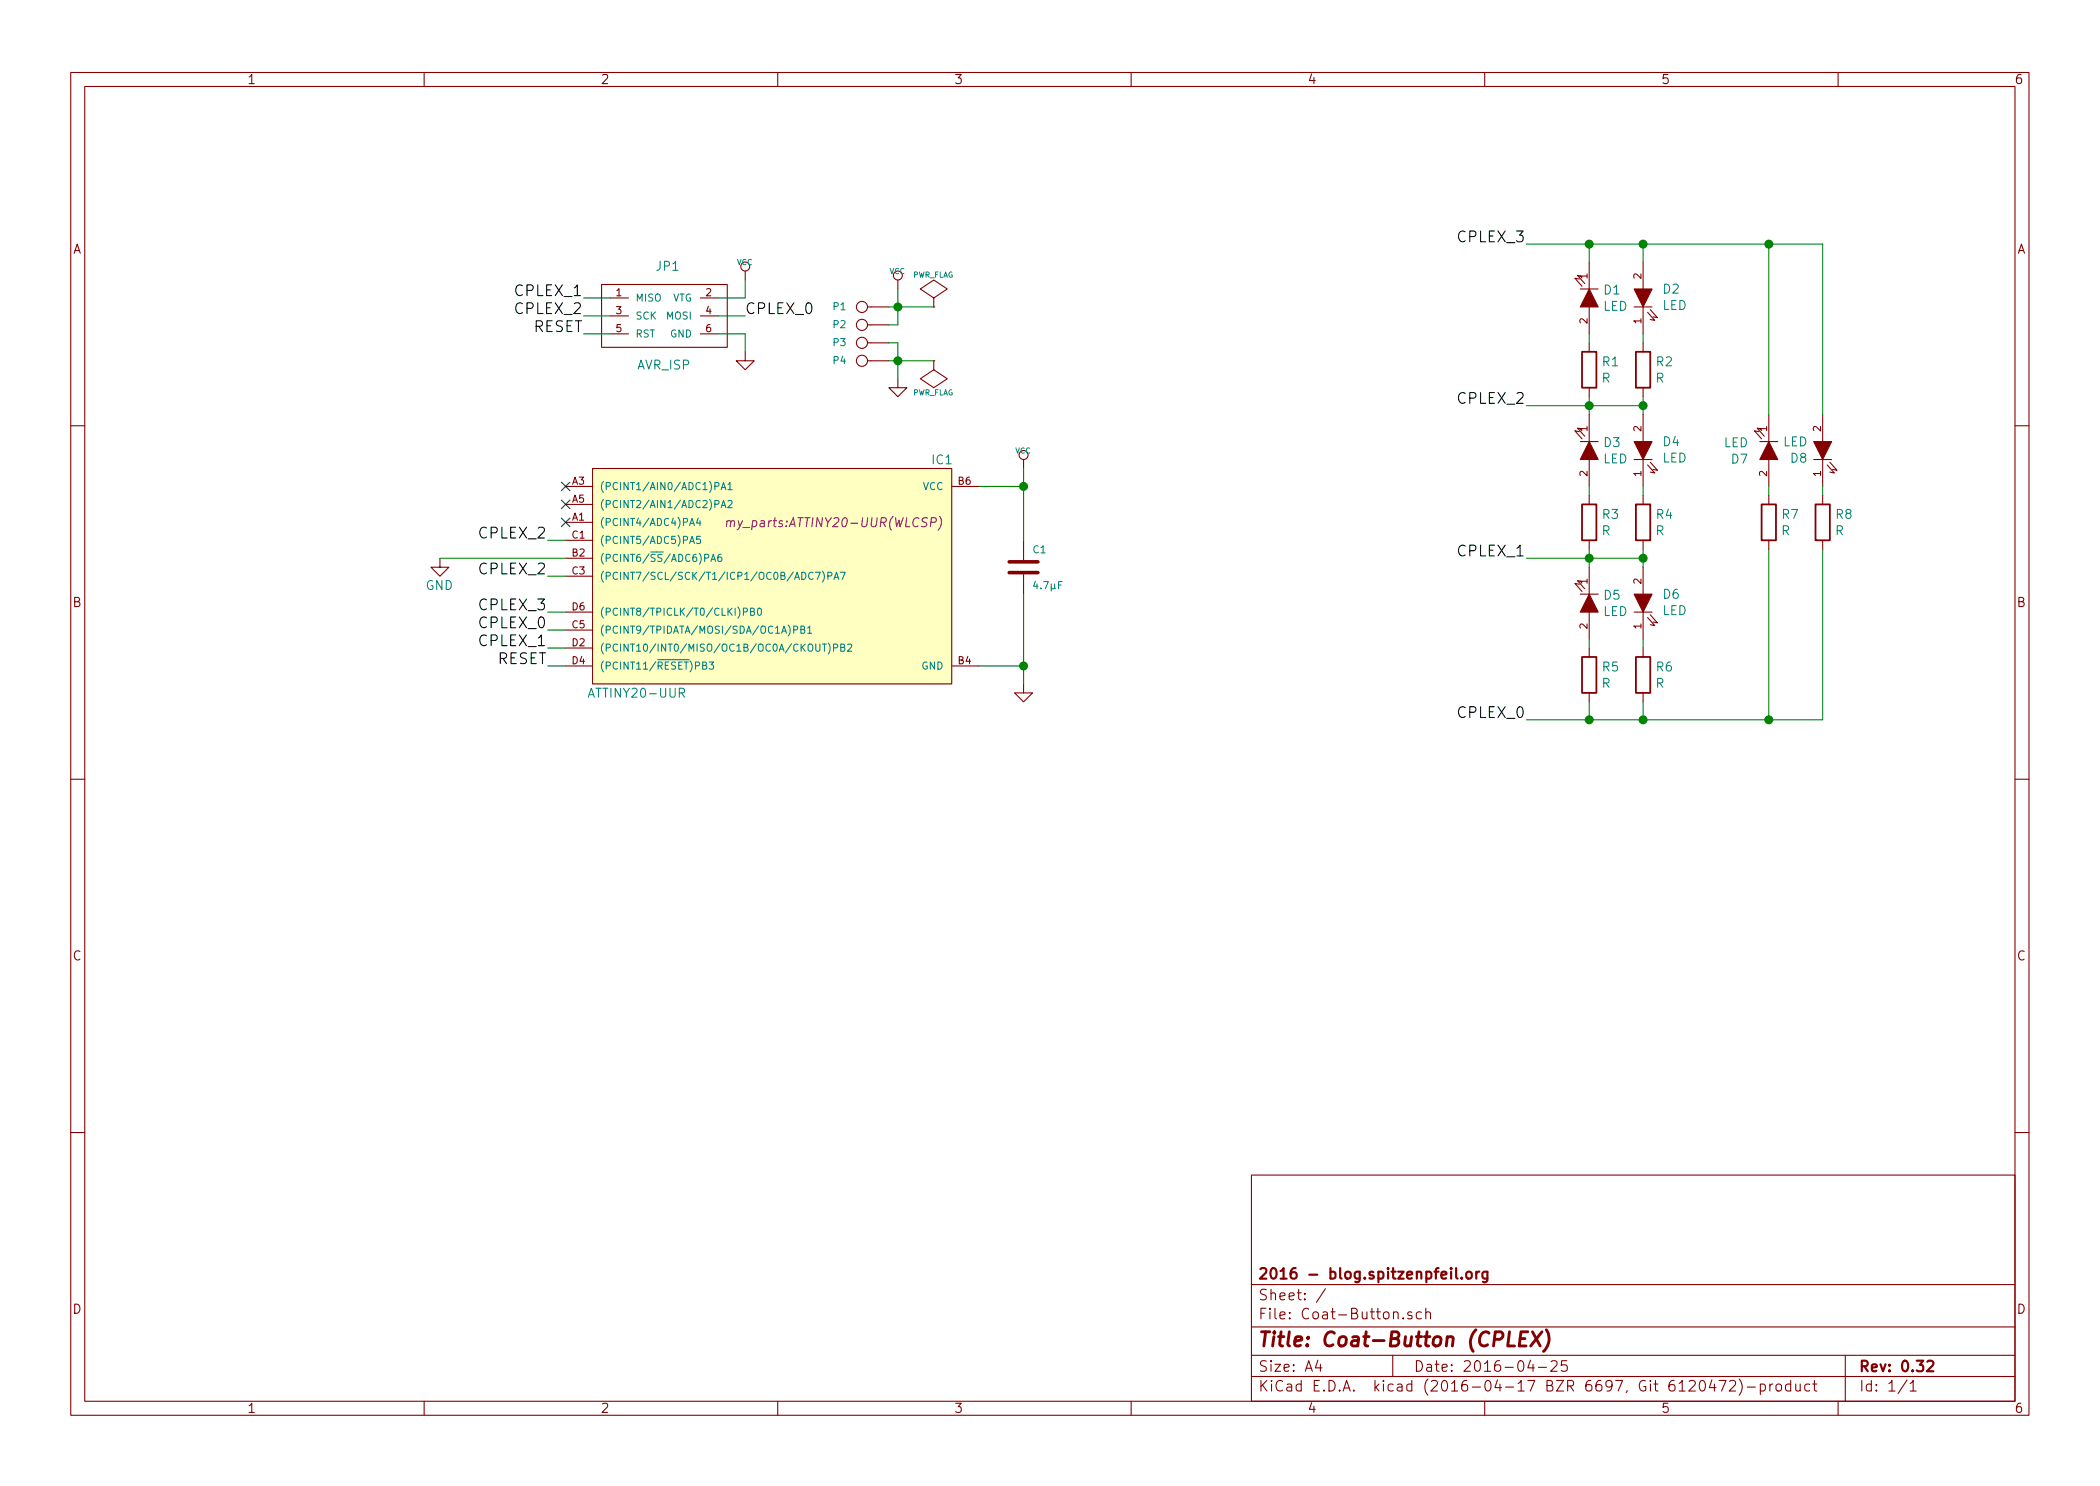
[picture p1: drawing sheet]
EESchema Schematic File Version 2
LIBS:my_parts
LIBS:atmel
LIBS:conn
LIBS:device
LIBS:power
LIBS:Coat-Button-cache
EELAYER 25 0
EELAYER END
$Descr A4 11693 8268
encoding utf-8
Sheet 1 1
Title "Coat-Button (CPLEX)"
Date "2016-04-25"
Rev "0.32"
Comp "2016 - blog.spitzenpfeil.org"
Comment1 ""
Comment2 ""
Comment3 ""
Comment4 ""
$EndDescr
$Comp
L GND #PWR01
U 1 1
P 5000 2100
F 0 "#PWR01" H 5000 2100 30  0001 C CNN
F 1 "GND" H 5000 2030 30  0001 C CNN
F 2 "" H 5000 2100 60  0000 C CNN
F 3 "" H 5000 2100 60  0000 C CNN
	1    5000 2100
	1    0    0    -1  
$EndComp
$Comp
L VCC #PWR02
U 1 1
P 5000 1600
F 0 "#PWR02" H 5000 1700 30  0001 C CNN
F 1 "VCC" H 5000 1700 30  0000 C CNN
F 2 "" H 5000 1600 60  0000 C CNN
F 3 "" H 5000 1600 60  0000 C CNN
	1    5000 1600
	1    0    0    -1  
$EndComp
$Comp
L PWR_FLAG #FLG03
U 1 1
P 5200 1700
F 0 "#FLG03" H 5200 1795 30  0001 C CNN
F 1 "PWR_FLAG" H 5200 1880 30  0000 C CNN
F 2 "" H 5200 1700 60  0000 C CNN
F 3 "" H 5200 1700 60  0000 C CNN
	1    5200 1700
	1    0    0    -1  
$EndComp
$Comp
L PWR_FLAG #FLG04
U 1 1
P 5200 2000
F 0 "#FLG04" H 5200 2095 30  0001 C CNN
F 1 "PWR_FLAG" H 5200 2180 30  0000 C CNN
F 2 "" H 5200 2000 60  0000 C CNN
F 3 "" H 5200 2000 60  0000 C CNN
	1    5200 2000
	-1   0    0    1   
$EndComp
$Comp
L C C1
U 1 1
P 5700 3150
F 0 "C1" H 5750 3250 40  0000 L CNN
F 1 "4.7µF" H 5750 3050 40  0000 L CNN
F 2 "my_parts:MADW__C0805" H 5738 3000 30  0001 C CNN
F 3 "" H 5700 3150 60  0000 C CNN
	1    5700 3150
	1    0    0    -1  
$EndComp
$Comp
L VCC #PWR05
U 1 1
P 5700 2600
F 0 "#PWR05" H 5700 2700 30  0001 C CNN
F 1 "VCC" H 5700 2700 30  0000 C CNN
F 2 "" H 5700 2600 60  0000 C CNN
F 3 "" H 5700 2600 60  0000 C CNN
	1    5700 2600
	1    0    0    -1  
$EndComp
$Comp
L GND #PWR06
U 1 1
P 5700 3800
F 0 "#PWR06" H 5700 3800 30  0001 C CNN
F 1 "GND" H 5700 3730 30  0001 C CNN
F 2 "" H 5700 3800 60  0000 C CNN
F 3 "" H 5700 3800 60  0000 C CNN
	1    5700 3800
	1    0    0    -1  
$EndComp
$Comp
L MADW__AVR_ISP JP1
U 1 1
P 3700 1750
F 0 "JP1" H 3650 2000 50  0000 L BNN
F 1 "AVR_ISP" H 3550 1450 50  0000 L BNN
F 2 "DIL-Headers:DIL-3_1.27mm" H 3700 1750 60  0001 C CNN
F 3 "" H 3700 1750 60  0000 C CNN
	1    3700 1750
	1    0    0    -1  
$EndComp
$Comp
L GND #PWR07
U 1 1
P 4150 1950
F 0 "#PWR07" H 4150 1950 30  0001 C CNN
F 1 "GND" H 4150 1880 30  0001 C CNN
F 2 "" H 4150 1950 60  0000 C CNN
F 3 "" H 4150 1950 60  0000 C CNN
	1    4150 1950
	1    0    0    -1  
$EndComp
$Comp
L VCC #PWR08
U 1 1
P 4150 1550
F 0 "#PWR08" H 4150 1650 30  0001 C CNN
F 1 "VCC" H 4150 1650 30  0000 C CNN
F 2 "" H 4150 1550 60  0000 C CNN
F 3 "" H 4150 1550 60  0000 C CNN
	1    4150 1550
	1    0    0    -1  
$EndComp
$Comp
L CONN_1 P1
U 1 1
P 4800 1700
F 0 "P1" H 4880 1700 40  0000 L CNN
F 1 "CONN_1" H 4800 1755 30  0001 C CNN
F 2 "SIL-Headers:SIL-1" H 4800 1700 60  0001 C CNN
F 3 "" H 4800 1700 60  0000 C CNN
	1    4800 1700
	-1   0    0    1   
$EndComp
$Comp
L CONN_1 P2
U 1 1
P 4800 1800
F 0 "P2" H 4880 1800 40  0000 L CNN
F 1 "CONN_1" H 4800 1855 30  0001 C CNN
F 2 "SIL-Headers:SIL-1" H 4800 1800 60  0001 C CNN
F 3 "" H 4800 1800 60  0000 C CNN
	1    4800 1800
	-1   0    0    1   
$EndComp
$Comp
L CONN_1 P3
U 1 1
P 4800 1900
F 0 "P3" H 4880 1900 40  0000 L CNN
F 1 "CONN_1" H 4800 1955 30  0001 C CNN
F 2 "SIL-Headers:SIL-1" H 4800 1900 60  0001 C CNN
F 3 "" H 4800 1900 60  0000 C CNN
	1    4800 1900
	-1   0    0    1   
$EndComp
$Comp
L CONN_1 P4
U 1 1
P 4800 2000
F 0 "P4" H 4880 2000 40  0000 L CNN
F 1 "CONN_1" H 4800 2055 30  0001 C CNN
F 2 "SIL-Headers:SIL-1" H 4800 2000 60  0001 C CNN
F 3 "" H 4800 2000 60  0000 C CNN
	1    4800 2000
	-1   0    0    1   
$EndComp
Wire Wire Line
	4950 1700 5200 1700
Wire Wire Line
	4950 2000 5200 2000
Connection ~ 5000 2000
Connection ~ 5000 1700
Wire Wire Line
	5450 2700 5700 2700
Connection ~ 5700 2700
Wire Wire Line
	3400 1650 3250 1650
Wire Wire Line
	3250 1750 3400 1750
Wire Wire Line
	3250 1850 3400 1850
Wire Wire Line
	4000 1650 4150 1650
Wire Wire Line
	4000 1750 4150 1750
Wire Wire Line
	4000 1850 4150 1850
Wire Wire Line
	4150 1650 4150 1550
Wire Wire Line
	4150 1850 4150 1950
Wire Wire Line
	5000 1900 5000 2100
Wire Wire Line
	5000 1600 5000 1800
Wire Wire Line
	5000 1800 4950 1800
Wire Wire Line
	4950 1900 5000 1900
Wire Wire Line
	5700 2600 5700 3000
$Comp
L LED D2
U 1 1
P 9150 1650
F 0 "D2" V 9196 1542 50  0000 R CNN
F 1 "LED" V 9105 1542 50  0000 R CNN
F 2 "my_parts:LED_0402" H 9150 1650 50  0001 C CNN
F 3 "" H 9150 1650 50  0000 C CNN
	1    9150 1650
	0    -1   -1   0   
$EndComp
$Comp
L LED D1
U 1 1
P 8850 1650
F 0 "D1" V 8804 1728 50  0000 L CNN
F 1 "LED" V 8895 1728 50  0000 L CNN
F 2 "my_parts:LED_0402" H 8850 1650 50  0001 C CNN
F 3 "" H 8850 1650 50  0000 C CNN
	1    8850 1650
	0    1    1    0   
$EndComp
$Comp
L LED D7
U 1 1
P 9850 2500
F 0 "D7" V 9896 2392 50  0000 R CNN
F 1 "LED" V 9805 2392 50  0000 R CNN
F 2 "my_parts:LED_0402" H 9850 2500 50  0001 C CNN
F 3 "" H 9850 2500 50  0000 C CNN
	1    9850 2500
	0    1    1    0   
$EndComp
$Comp
L LED D8
U 1 1
P 10150 2500
F 0 "D8" V 10104 2578 50  0000 L CNN
F 1 "LED" V 10195 2578 50  0000 L CNN
F 2 "my_parts:LED_0402" H 10150 2500 50  0001 C CNN
F 3 "" H 10150 2500 50  0000 C CNN
	1    10150 2500
	0    -1   -1   0   
$EndComp
Wire Wire Line
	8850 1350 8850 1450
Wire Wire Line
	9150 1350 9150 1450
Wire Wire Line
	10150 3050 10150 4000
Wire Wire Line
	9850 3050 9850 4000
$Comp
L R R1
U 1 1
P 8850 2050
F 0 "R1" H 8920 2096 50  0000 L CNN
F 1 "R" H 8920 2005 50  0000 L CNN
F 2 "Resistors_SMD:R_0402" V 8780 2050 50  0001 C CNN
F 3 "" H 8850 2050 50  0000 C CNN
	1    8850 2050
	1    0    0    -1  
$EndComp
$Comp
L R R2
U 1 1
P 9150 2050
F 0 "R2" H 9220 2096 50  0000 L CNN
F 1 "R" H 9220 2005 50  0000 L CNN
F 2 "Resistors_SMD:R_0402" V 9080 2050 50  0001 C CNN
F 3 "" H 9150 2050 50  0000 C CNN
	1    9150 2050
	1    0    0    -1  
$EndComp
Wire Wire Line
	8850 1850 8850 1900
Wire Wire Line
	9150 1850 9150 1900
Wire Wire Line
	8850 2200 8850 2300
Wire Wire Line
	9150 2200 9150 2300
$Comp
L R R3
U 1 1
P 8850 2900
F 0 "R3" H 8920 2946 50  0000 L CNN
F 1 "R" H 8920 2855 50  0000 L CNN
F 2 "Resistors_SMD:R_0402" V 8780 2900 50  0001 C CNN
F 3 "" H 8850 2900 50  0000 C CNN
	1    8850 2900
	1    0    0    -1  
$EndComp
$Comp
L R R4
U 1 1
P 9150 2900
F 0 "R4" H 9220 2946 50  0000 L CNN
F 1 "R" H 9220 2855 50  0000 L CNN
F 2 "Resistors_SMD:R_0402" V 9080 2900 50  0001 C CNN
F 3 "" H 9150 2900 50  0000 C CNN
	1    9150 2900
	1    0    0    -1  
$EndComp
Wire Wire Line
	8850 3050 8850 3150
Wire Wire Line
	9150 3050 9150 3150
$Comp
L LED D6
U 1 1
P 9150 3350
F 0 "D6" V 9196 3242 50  0000 R CNN
F 1 "LED" V 9105 3242 50  0000 R CNN
F 2 "my_parts:LED_0402" H 9150 3350 50  0001 C CNN
F 3 "" H 9150 3350 50  0000 C CNN
	1    9150 3350
	0    -1   -1   0   
$EndComp
$Comp
L LED D5
U 1 1
P 8850 3350
F 0 "D5" V 8804 3428 50  0000 L CNN
F 1 "LED" V 8895 3428 50  0000 L CNN
F 2 "my_parts:LED_0402" H 8850 3350 50  0001 C CNN
F 3 "" H 8850 3350 50  0000 C CNN
	1    8850 3350
	0    1    1    0   
$EndComp
$Comp
L R R5
U 1 1
P 8850 3750
F 0 "R5" H 8920 3796 50  0000 L CNN
F 1 "R" H 8920 3705 50  0000 L CNN
F 2 "Resistors_SMD:R_0402" V 8780 3750 50  0001 C CNN
F 3 "" H 8850 3750 50  0000 C CNN
	1    8850 3750
	1    0    0    -1  
$EndComp
$Comp
L R R6
U 1 1
P 9150 3750
F 0 "R6" H 9220 3796 50  0000 L CNN
F 1 "R" H 9220 3705 50  0000 L CNN
F 2 "Resistors_SMD:R_0402" V 9080 3750 50  0001 C CNN
F 3 "" H 9150 3750 50  0000 C CNN
	1    9150 3750
	1    0    0    -1  
$EndComp
Wire Wire Line
	8850 3550 8850 3600
Wire Wire Line
	9150 3550 9150 3600
Wire Wire Line
	8850 3900 8850 4000
Wire Wire Line
	9150 3900 9150 4000
Wire Wire Line
	9850 1350 9850 2300
Wire Wire Line
	10150 1350 10150 2300
Wire Wire Line
	8500 1350 10150 1350
Connection ~ 9150 1350
Connection ~ 9850 1350
Wire Wire Line
	10150 4000 8500 4000
Connection ~ 9150 4000
Connection ~ 9850 4000
Wire Wire Line
	8500 2250 9150 2250
Connection ~ 9150 2250
Connection ~ 8850 2250
Wire Wire Line
	8500 3100 9150 3100
Connection ~ 9150 3100
Connection ~ 8850 3100
Connection ~ 8850 1350
Connection ~ 8850 4000
$Comp
L LED D4
U 1 1
P 9150 2500
F 0 "D4" V 9196 2392 50  0000 R CNN
F 1 "LED" V 9105 2392 50  0000 R CNN
F 2 "my_parts:LED_0402" H 9150 2500 50  0001 C CNN
F 3 "" H 9150 2500 50  0000 C CNN
	1    9150 2500
	0    -1   -1   0   
$EndComp
$Comp
L LED D3
U 1 1
P 8850 2500
F 0 "D3" V 8804 2578 50  0000 L CNN
F 1 "LED" V 8895 2578 50  0000 L CNN
F 2 "my_parts:LED_0402" H 8850 2500 50  0001 C CNN
F 3 "" H 8850 2500 50  0000 C CNN
	1    8850 2500
	0    1    1    0   
$EndComp
Wire Wire Line
	9150 2750 9150 2700
Wire Wire Line
	8850 2750 8850 2700
Wire Wire Line
	10150 2700 10150 2750
Wire Wire Line
	9850 2700 9850 2750
Text Label 8500 4000 2    60   ~ 0
CPLEX_0
Text Label 8500 1350 2    60   ~ 0
CPLEX_3
Text Label 8500 3100 2    60   ~ 0
CPLEX_1
Text Label 8500 2250 2    60   ~ 0
CPLEX_2
$Comp
L R R7
U 1 1
P 9850 2900
F 0 "R7" H 9920 2946 50  0000 L CNN
F 1 "R" H 9920 2855 50  0000 L CNN
F 2 "Resistors_SMD:R_0402" V 9780 2900 50  0001 C CNN
F 3 "" H 9850 2900 50  0000 C CNN
	1    9850 2900
	1    0    0    -1  
$EndComp
$Comp
L R R8
U 1 1
P 10150 2900
F 0 "R8" H 10220 2946 50  0000 L CNN
F 1 "R" H 10220 2855 50  0000 L CNN
F 2 "Resistors_SMD:R_0402" V 10080 2900 50  0001 C CNN
F 3 "" H 10150 2900 50  0000 C CNN
	1    10150 2900
	1    0    0    -1  
$EndComp
Text Label 3050 3500 2    60   ~ 0
CPLEX_0
Text Label 3050 3600 2    60   ~ 0
CPLEX_1
Text Label 3050 3200 2    60   ~ 0
CPLEX_2
Text Label 3050 3400 2    60   ~ 0
CPLEX_3
Text Label 3050 3700 2    60   ~ 0
RESET
Text Label 3250 1850 2    60   ~ 0
RESET
Text Label 3250 1750 2    60   ~ 0
CPLEX_2
Text Label 3250 1650 2    60   ~ 0
CPLEX_1
Text Label 4150 1750 0    60   ~ 0
CPLEX_0
$Comp
L ATTINY20-UUR IC1
U 1 1
P 4300 3200
F 0 "IC1" H 3350 3850 50  0000 C CNN
F 1 "ATTINY20-UUR" H 5050 2550 50  0000 C CNN
F 2 "my_parts:ATTINY20-UUR(WLCSP)" H 3950 3500 50  0000 C CIN
F 3 "" H 4300 3000 50  0000 C CNN
	1    4300 3200
	-1   0    0    -1  
$EndComp
Wire Wire Line
	5700 3300 5700 3800
Wire Wire Line
	5450 3700 5700 3700
Connection ~ 5700 3700
Wire Wire Line
	3050 3700 3150 3700
Wire Wire Line
	3050 3600 3150 3600
Wire Wire Line
	3150 3500 3050 3500
Wire Wire Line
	3050 3400 3150 3400
Wire Wire Line
	3150 3200 3050 3200
NoConn ~ 3150 2900
NoConn ~ 3150 2800
NoConn ~ 3150 2700
$Comp
L GND #PWR09
U 1 1
P 2450 3100
F 0 "#PWR09" H 2450 2850 50  0001 C CNN
F 1 "GND" H 2450 2950 50  0000 C CNN
F 2 "" H 2450 3100 50  0000 C CNN
F 3 "" H 2450 3100 50  0000 C CNN
	1    2450 3100
	1    0    0    -1  
$EndComp
Wire Wire Line
	3150 3100 2450 3100
Text Label 3050 3000 2    60   ~ 0
CPLEX_2
Wire Wire Line
	3050 3000 3150 3000
$EndSCHEMATC
